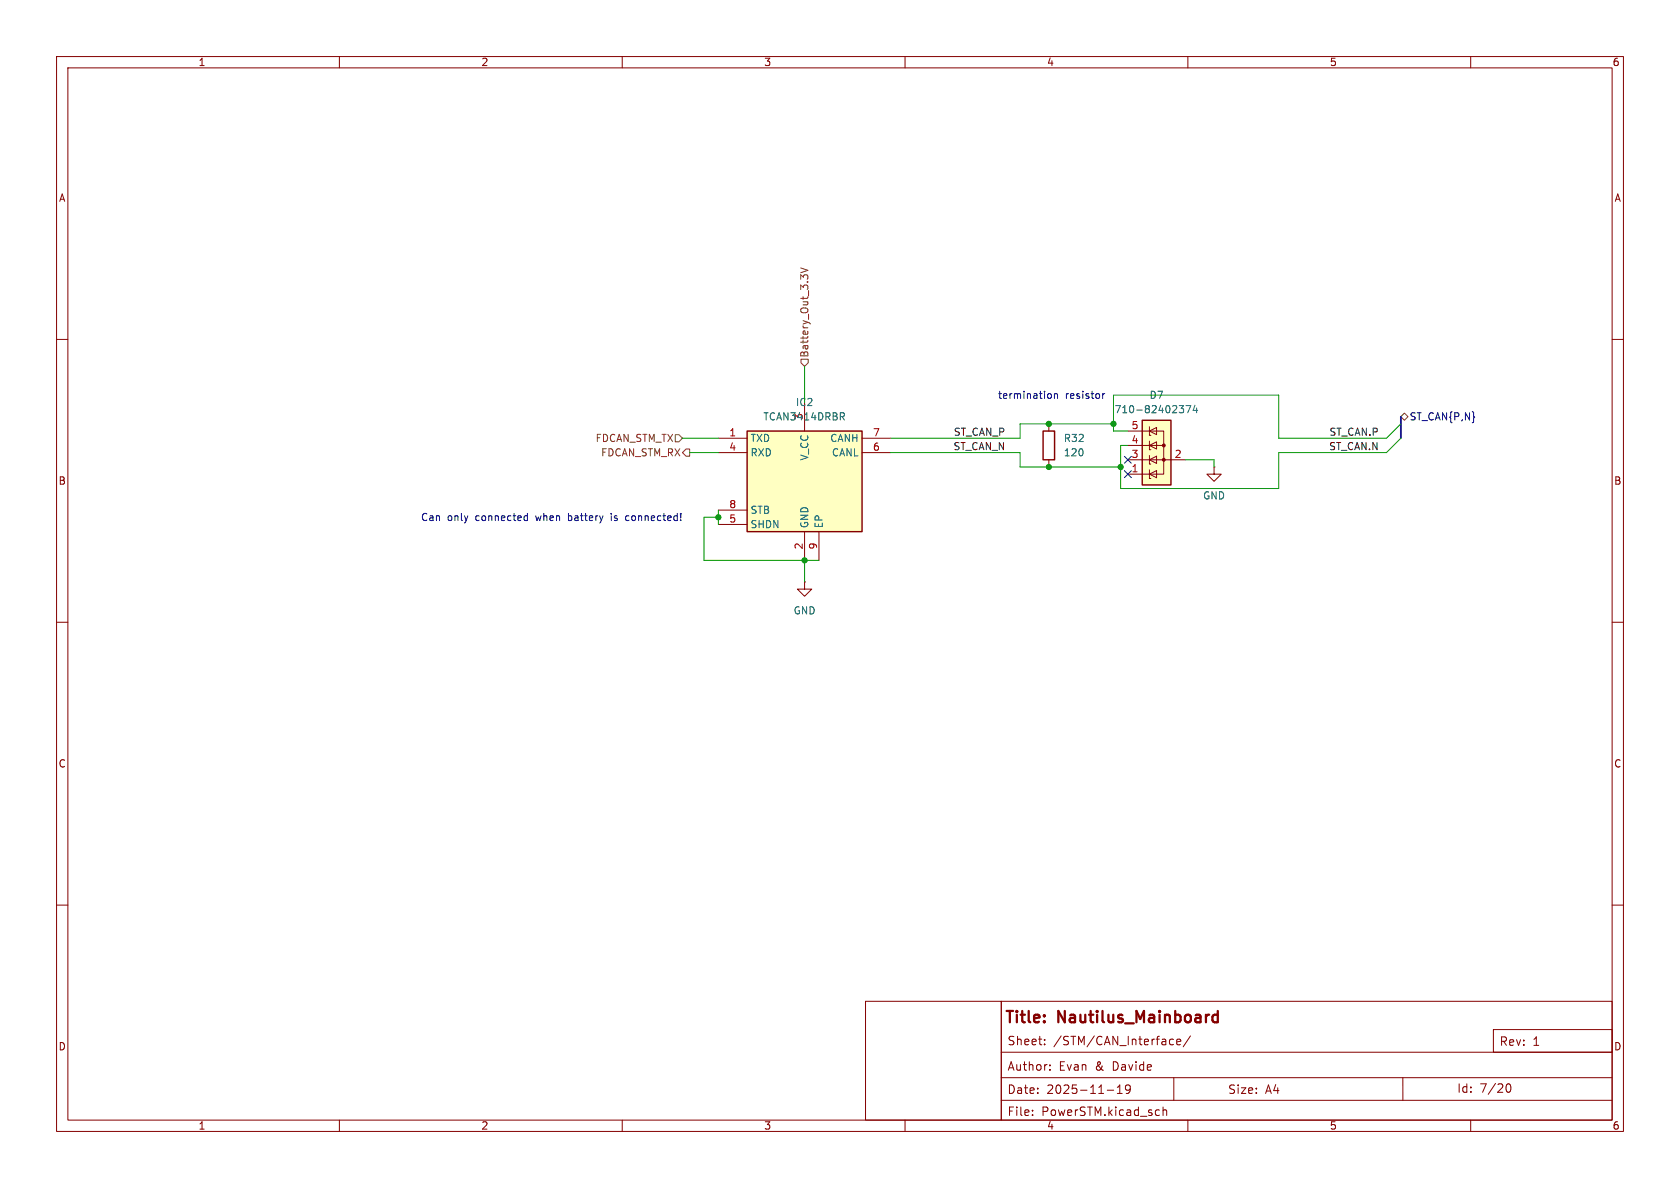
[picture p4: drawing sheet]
<svg xmlns="http://www.w3.org/2000/svg" width="297mm" height="210mm" viewBox="0 0 297 210" stroke-linecap="round" stroke-linejoin="round" font-family="sans-serif">
<g fill="none" stroke="#840000" stroke-width=".18">
<path d="M10 10h277v190h-277zM12 12h273v186h-273zM60 10v2M110 10v2M160 10v2M210 10v2M260 10v2M10 60h2M285 60h2M10 110h2M285 110h2M10 160h2"/>
<path d="M153 177h24v21h-24zM177 177h108v21h-108zM285 160h2M60 198v2M110 198v2M160 198v2M177 194.5h108M177 190.5h108M177 186h108M182.5 197v.2M182.5 196.3v.1M184.7 184.6v.1"/>
<path d="M184.7 183.8v.1M185.6 189v.2M185.6 188.3v.1M195.7 192.7h1.2M197.5 193.3h.9M197.5 192.2l.5-.4v1.5M199.8 192.4l-.3 .3h-.3l-.2-.3 .1-.5 .4-.1 .2 .1a.99 .99 0 0 1-.3 1.4h-.3M204.8 196.2l.2 .1M205 197.1l-.2 .1M205.6 195.7v1.5M205.6 196.3l.2-.1 .4 .1 .1 .9M206.8 184.6l.2 .1 .5-.1"/>
<path d="M207.5 183.8l-.5-.1-.2 .1M207.5 190.5v4M208 184.2l.7-.1v-.3l-.5-.1-.2 .2 .1 .7h.6M210 198v2M210.5 183.1l-1.3 2M248 190.5v4M260 198v2M264 182h21v4h-21zM266.2 192.2l.2-.5 .2-.1a.81 .81 0 0 1 .6 .6 .81 .81 0 0 1-.3 .8h-.4l-.3-.5"/>
</g>
<path d="M214.5 179.5l.2-.1 .6 .1M215.3 178.7v2M214.5 180.6l.2 .1 .6-.1" fill="none" stroke="#840000" stroke-width=".4"/>
<path d="M132.1 76.2h20.3v17.8h-20.3z" fill="#ffffc2"/>
<path d="M132.1 76.2h20.3v17.8h-20.3zM184.4 76.2h2v5.1h-2z" fill="none" stroke="#840000" stroke-width=".25"/>
<g fill="none" stroke="#840000" stroke-width=".18">
<path d="M127 77.5h5.1M142.2 71.1v5.1M152.4 77.5h5.1M185.4 74.9v1.3M127 80h5.1M127 90.2h5.1M127 92.7h5.1M142.2 94v5.1M144.8 94v5.1M152.4 80h5.1M185.4 81.3v1.3M214.6 82.6v1.2h1.3l-1.3 1.3-1.2-1.3h1.2"/>
<path d="M214.6 82.6h.1M142.2 102.9v1.2h1.3l-1.3 1.3-1.2-1.3h1.2M142.2 102.9h.1"/>
</g>
<path d="M148.9 73.6l.4 .6M149 73l.3 .2-.1 .3-.2 .1" fill="none" stroke="#006464" stroke-width=".18"/>
<path d="M201.9 74.3h5.1v11.4h-5.1z" fill="#ffffc2"/>
<path d="M201.9 74.3h5.1v11.4h-5.1z" fill="none" stroke="#840000" stroke-width=".25"/>
<g fill="none" stroke="#840000" stroke-width=".18">
<path d="M199.4 78.7h3.8M199.4 76.2h3.8M203.2 78.7h2.5v5.1h-2.5M203.2 78v1.5h.3M203.2 78.7l1.3-.6v1.3zM203.2 75.4v1.6h.3M203.2 76.2h2.5v2.5M203.2 76.2l1.3-.6v1.2zM199.4 83.8h3.8M199.4 81.3h10.1M203.2 83.1v1.5h.3M203.2 83.8l1.3-.6v1.3z"/>
<path d="M203.2 81.3l1.3-.7v1.3zM203.2 80.5v1.5h.3"/>
</g>
<g fill="#840000" stroke="#840000" stroke-width=".18">
<circle cx="205.7" cy="81.3" r=".25"/>
<circle cx="205.7" cy="78.7" r=".25"/>
</g>
<path d="M208.5 71.7h.7l-.4 .5 .4 .1v.4l-.2 .3h-.4M209.7 71.7h.8l-.5 1.3M211.2 71.6l-.3 .9h.8M211.5 72.1v.9" fill="none" stroke="#006464" stroke-width=".18"/>
<path d="M141.5 47.4l1.3 .4-1.3 .4M142 49l-.5-.4v.8M142.1 48.7l.2-.1 .5 .1M119.4 76.8h.6l.6 .7-.6 .6h-.6zM141.6 63.5h1.3v.6l-.7 .7-.6-.7zM247.6 73.7l.7-.7 .6 .7-.6 .6zM120.6 80l.7-.6h.6v1.2h-.6z" fill="none" stroke="#725600" stroke-width=".18"/>
<path d="M247.6 73.7v3.8" fill="none" stroke="#000084" stroke-width=".3"/>
<path d="M120.6 77.5h6.4M142.2 64.8v6.3M196.8 74.9h-16.5v2.6h-22.8M247.6 74.9l-2.5 2.6h-19v-7.6h-29.3v6.3h2.6M247.6 77.5l-2.5 2.5h-19v6.4h-28v-7.7h1.3M121.9 80h5.1M127 91.4h-2.5v7.7h20.3M127 90.2v2.5M142.2 99.1v3.8M157.5 80h22.8v2.6h17.8M209.5 81.3h5.1v1.3" fill="none" stroke="#009600" stroke-width=".18"/>
<path d="M198.8 83.2l1.2 1.2M198.8 80.7l1.2 1.2M200 83.2l-1.2 1.2M200 80.7l-1.2 1.2" fill="none" stroke="#000084" stroke-width=".18"/>
<path d="M185.4 69.6h.3l.2 .2-.1 .5-.4 .1M186.4 69.7l.2-.1h.3l.1 .8M186.4 69.6v.8M194.9 69.6v.8M195.3 69.6l-.4 .2M92.8 92h.4M92.8 91.2h.4M93.2 90.8v1.2M108.1 90.8v.1M108.1 91.2v.8M111.1 91.2h-.4l-.1 .2 .1 .5 .4 .1" fill="none" stroke="#0000c2" stroke-width=".18"/>
<g fill="#009600" stroke="#009600" stroke-width=".18">
<circle cx="185.4" cy="74.9" r=".46"/>
<circle cx="185.4" cy="82.6" r=".46"/>
<circle cx="142.2" cy="99.1" r=".46"/>
<circle cx="127" cy="91.4" r=".46"/>
<circle cx="196.8" cy="74.9" r=".46"/>
<circle cx="198.1" cy="82.6" r=".46"/>
</g>
<g font-size="2.8" fill="#840000">
<text x="177.5" y="181.4">Title:</text>
<text x="187.2" y="181.4">Nautilus_Mainboard</text>
</g>
<g font-size="2.1" fill="#840000">
<text x="178" y="185">Sheet:</text>
<text x="186.2" y="185">/STM/CAN_Interface/</text>
<text x="265" y="185.1">Rev:</text>
<text x="270.9" y="185.1">1</text>
<text x="178" y="189.5">Author:</text>
<text x="187.2" y="189.5">Evan</text>
<text x="193.7" y="189.5">&amp;</text>
<text x="196.8" y="189.5">Davide</text>
<text x="178" y="193.6">Date:</text>
<text x="178" y="197.5">File:</text>
<text x="184.1" y="197.5">PowerSTM.kicad_sch</text>
<text x="185" y="193.6">2025-11-19</text>
<text x="217" y="193.6">Size:</text>
<text x="223.7" y="193.6">A4</text>
<text x="257.5" y="193.4">Id:</text>
<text x="261.6" y="193.4">7/20</text>
</g>
<g font-size="1.8" fill="#840000">
<text x="35" y="11.9">1</text>
<text x="85" y="11.9">2</text>
<text x="135" y="11.9">3</text>
<text x="185" y="11.9">4</text>
<text x="235" y="11.9">5</text>
<text x="285" y="11.9">6</text>
<text x="10.3" y="35.9">A</text>
<text x="285.3" y="35.9">A</text>
<text x="10.3" y="85.9">B</text>
<text x="285.3" y="85.9">B</text>
<text x="10.3" y="135.9">C</text>
<text x="285.3" y="135.9">C</text>
<text x="10.3" y="185.9">D</text>
<text x="285.3" y="185.9">D</text>
<text x="35" y="199.9">1</text>
<text x="85" y="199.9">2</text>
<text x="135" y="199.9">3</text>
<text x="185" y="199.9">4</text>
<text x="235" y="199.9">5</text>
<text x="285" y="199.9">6</text>
</g>
<g font-size="1.8" fill="#725600">
<text x="143.1" y="63.3" transform="rotate(-90 143.1 63.3)">Battery_Out_3.3V</text>
<text x="105.2" y="78.3">FDCAN_STM_TX</text>
<text x="106.2" y="80.9">FDCAN_STM_RX</text>
</g>
<g font-size="1.8" fill="#006464">
<text x="140.6" y="72">IC2</text>
<text x="203.1" y="70.7">D7</text>
<text x="134.9" y="74.5">TCAN3414DRBR</text>
<text x="142" y="74.4" transform="rotate(-90 142 74.4)">3</text>
<text x="196.9" y="73.3">710-82402374</text>
<text x="132.6" y="78.3">TXD</text>
<text x="132.6" y="80.9">RXD</text>
<text x="143.1" y="81.5" transform="rotate(-90 143.1 81.5)">V_CC</text>
<text x="146.7" y="78.3">CANH</text>
<text x="147" y="80.9">CANL</text>
<text x="188" y="80.9">120</text>
<text x="188" y="78.3">R32</text>
<text x="212.6" y="88.5">GND</text>
<text x="132.6" y="91">STB</text>
<text x="132.6" y="93.6">SHDN</text>
<text x="143.1" y="93.5" transform="rotate(-90 143.1 93.5)">GND</text>
<text x="145.6" y="93.5" transform="rotate(-90 145.6 93.5)">EP</text>
<text x="140.2" y="108.8">GND</text>
</g>
<g font-size="1.8" fill="#0000c2">
<text x="176.3" y="70.7">termination</text>
<text x="188.3" y="70.7">resistor</text>
<text x="74.3" y="92.3">Can</text>
<text x="79.1" y="92.3">only</text>
<text x="84.2" y="92.3">connected</text>
<text x="95" y="92.3">when</text>
<text x="100.9" y="92.3">battery</text>
<text x="108.7" y="92.3">is</text>
<text x="111.5" y="92.3">connected!</text>
</g>
<g font-size="1.8" fill="#a90000">
<text x="128.8" y="77.2">1</text>
<text x="154.2" y="77.2">7</text>
<text x="200" y="75.9">5</text>
<text x="128.8" y="79.8">4</text>
<text x="154.2" y="79.8">6</text>
<text x="200" y="83.6">1</text>
<text x="200" y="81">3</text>
<text x="200" y="78.5">4</text>
<text x="207.6" y="81">2</text>
<text x="128.8" y="89.9">8</text>
<text x="128.8" y="92.5">5</text>
<text x="142" y="97.2" transform="rotate(-90 142 97.2)">2</text>
<text x="144.5" y="97.2" transform="rotate(-90 144.5 97.2)">9</text>
</g>
<g font-size="1.8" fill="#0f0f0f">
<text x="168.5" y="77.1">ST_CAN_P</text>
<text x="234.9" y="77.1">ST_CAN.P</text>
<text x="168.5" y="79.7">ST_CAN_N</text>
<text x="234.9" y="79.7">ST_CAN.N</text>
</g>
<text font-size="1.8" fill="#000084" x="249.1" y="74.5">ST_CAN{P,N}</text>
</svg>
